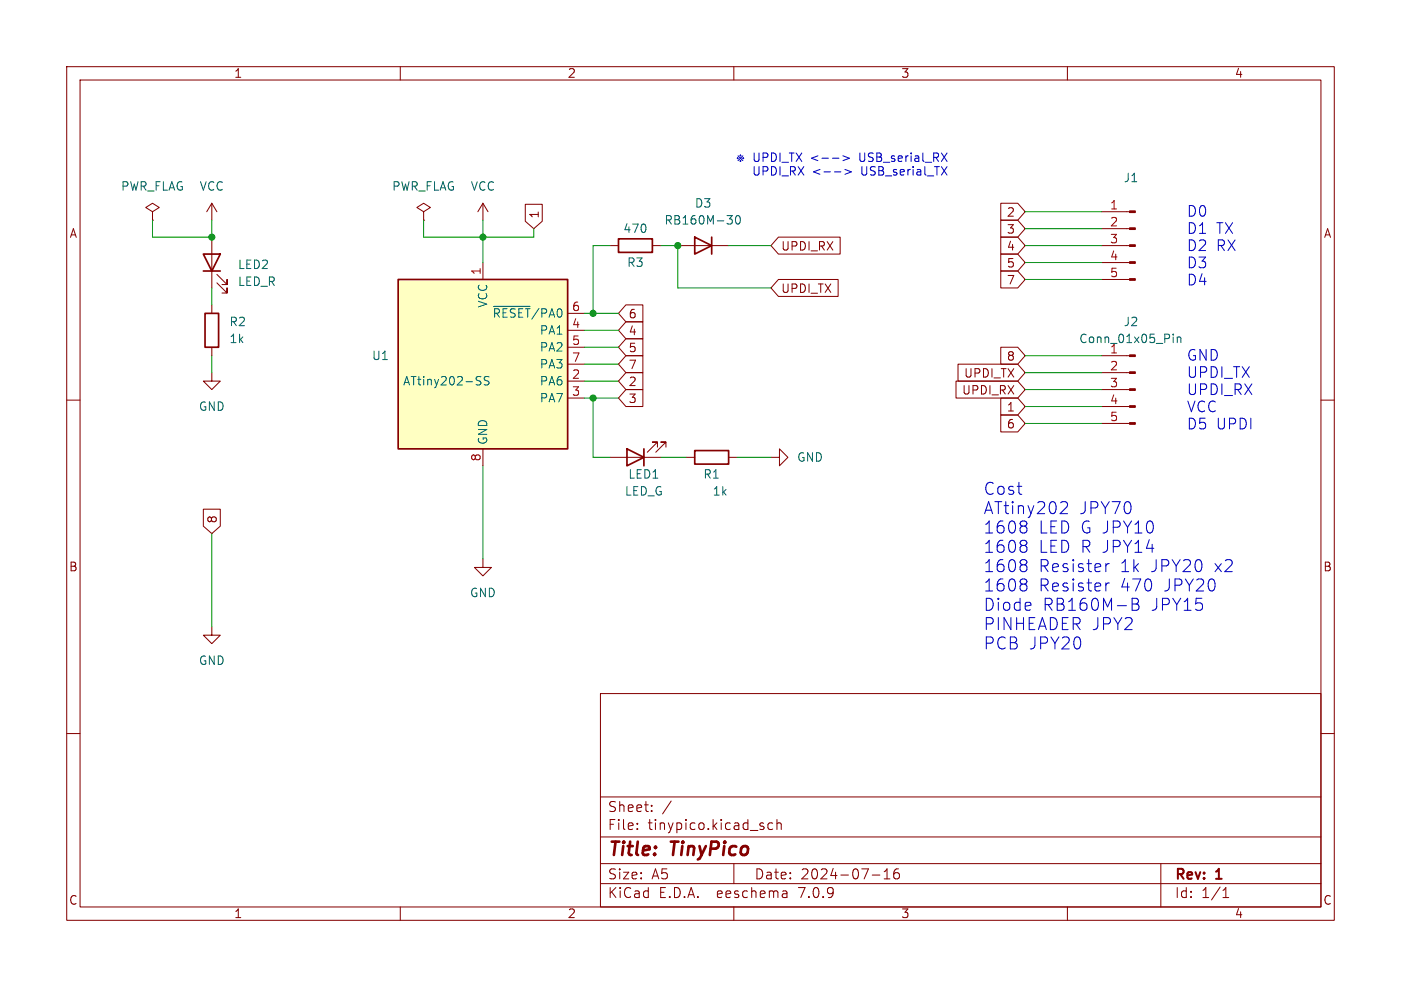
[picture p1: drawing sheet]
<svg xmlns="http://www.w3.org/2000/svg" width="210mm" height="148mm" viewBox="0 0 210 148" stroke-linecap="round" stroke-linejoin="round" font-family="sans-serif">
<g fill="none" stroke="#840000" stroke-width=".15">
<path d="M10 10h190v128h-190zM12 12h186v124h-186zM60 10v2M110 10v2M160 10v2M22.9 31.8l1-.7-1-.6-1.1 .6 1.1 .7v1.2M22.9 33h.1M31.7 30.5l-.7 1.3M31.7 30.5v2.5M31.7 35.6v7.6M31.7 30.5l.8 1.3M63.5 31.8l1-.7-1-.6-1 .6 1 .7v1.2"/>
<path d="M63.5 33h.1M72.4 30.5l-.8 1.3M72.4 30.5v2.5M72.4 39.4v2.5M72.4 30.5l.8 1.3M78.7 30.6h2.6v2.6l-1.3 1.1-1.3-1.1zM91.4 36.8h1.3M97.8 36.8h1.3M101.6 36.8h7.6M116.7 35.6h9.2v2.5h-9.2l-1.1-1.3zM150 38.1h2.6l1.1 1.3-1.1 1.2h-2.6zM150 35.6h2.6l1.1 1.2-1.1 1.3h-2.6z"/>
<path d="M150 33h2.6l1.1 1.3-1.1 1.3h-2.6zM150 30.5h2.6l1.1 1.3-1.1 1.2h-2.6zM165.1 36.8h4.2M165.1 39.4h4.2M165.1 34.3h4.2M165.1 31.8h4.2M10 60h2M31.7 55.9v1.3h1.3l-1.3 1.2-1.2-1.2h1.2M31.7 45.7v1.3M31.7 52.1v1.2M32.5 42.4l1.5 1.5v-.7v.7h-.7M32.5 41.1l1.5 1.6v-.8v.8h-.7"/>
<path d="M85.1 57.2h2.5M85.1 59.7h2.5M85.1 49.5h2.5M85.1 52.1h2.5M85.1 47h2.5M85.1 54.6h2.5M93.8 45.7h2.6v2.6h-2.6l-1.1-1.3zM93.8 55.9h2.6v2.5h-2.6l-1.1-1.2zM93.8 58.4h2.6v2.6h-2.6l-1.1-1.3zM93.8 50.8h2.6v2.5h-2.6l-1.1-1.2zM93.8 53.3h2.6v2.6h-2.6l-1.1-1.3zM93.8 48.3h2.6v2.5h-2.6l-1.1-1.3z"/>
<path d="M116.7 41.9h8.9v2.6h-8.9l-1.1-1.3zM143.3 57.1h9.3l1.1 1.3-1.1 1.3h-9.3zM143.6 54.6h9l1.1 1.3-1.1 1.3h-9zM150 52.1h2.6l1.1 1.2-1.1 1.3h-2.6zM150 59.7h2.6l1.1 1.3-1.1 1.2h-2.6zM150 40.6h2.6l1.1 1.3-1.1 1.3h-2.6zM165.1 58.4h4.2M165.1 55.9h4.2M165.1 53.3h4.2M165.1 41.9h4.2M198 60h2M30.5 76.4h2.5v2.5l-1.3 1.1-1.2-1.1z"/>
<path d="M72.4 67.3v2.6M91.4 68.6h7.7M98.6 67.1v-.8h-.8h.8l-1.6 1.5M99.8 67.1v-.8h-.7h.7l-1.5 1.5M102.9 68.6h1.2M109.2 68.6h1.3M115.6 68.6h1.2v-1.3l1.3 1.3-1.3 1.3v-1.3M150 62.2h2.6l1.1 1.3-1.1 1.3h-2.6zM165.1 63.5h4.2M165.1 61h4.2M31.7 94v1.3h1.3l-1.3 1.2-1.2-1.2h1.2M72.4 83.8v1.3h1.3l-1.3 1.3-1.3-1.3h1.3"/>
<path d="M10 110h2M90 104h108v32h-108zM90 119.5h108M198 110h2M60 136v2M90 132.5h108M90 129.5h108M90 125.5h108M95.5 124.2v.2M95.5 123.5v.1M97.7 121.5v.2M97.7 120.8v.1"/>
<path d="M100.6 120.1l-1.3 1.9M110 136v2M110 129.5v3M115.8 123.5l-.4-.1-.3 .3v.4l.2 .2h.5M116.5 123.5a.37 .37 0 0 1 .6 .1v.8M116.5 122.9v1.5M117.9 133.7l.1 .9M118 134.5l-.2 .1M118 133.9l-.2 .1M130.8 131.2h1.1M132.5 131.8h.9M132.5 130.7l.5-.4v1.5"/>
<path d="M134.7 130.3a.59 .59 0 0 0-.7 .6v.6l.1 .2 .4 .1 .3-.2v-.5l-.1-.2h-.4l-.3 .2M160 136v2M174 129.5v6.5M183.3 134.6h.9M183.3 133.5l.5-.4v1.5"/>
</g>
<path d="M30.5 38.1h2.5l-1.3 2.5zM92.7 35.8h5.1v2h-5.1zM104.1 35.6l2.6 1.2-2.6 1.3zM106.7 35.6v2.5M30.5 40.6h2.5M30.7 47h2.1v5.1h-2.1zM59.7 41.9h25.4v25.4h-25.4zM94 67.3l2.5 1.3-2.5 1.3zM96.5 67.3v2.6M104.1 67.6h5.1v2h-5.1z" fill="none" stroke="#840000" stroke-width=".25"/>
<g fill="#840000" stroke="#840000" stroke-width=".15">
<path d="M169.3 63.4h.9v.2h-.9z"/>
<path d="M169.3 60.8h.9v.3h-.9z"/>
<path d="M169.3 58.3h.9v.2h-.9z"/>
<path d="M169.3 55.8h.9v.2h-.9z"/>
<path d="M169.3 53.2h.9v.3h-.9z"/>
<path d="M169.3 41.8h.9v.2h-.9z"/>
<path d="M169.3 39.2h.9v.3h-.9z"/>
<path d="M169.3 36.7h.9v.3h-.9z"/>
<path d="M169.3 34.2h.9v.2h-.9z"/>
<path d="M169.3 31.6h.9v.3h-.9z"/>
</g>
<path d="M109 32.3h.8l-.5 .5 .4 .1 .1 .5-.3 .2h-.3M110.4 32.5l.2-.2a.69 .69 0 0 1 .4 .6 .69 .69 0 0 1-.2 .6l-.1 .1a.68 .68 0 0 1-.3-1.1zM71.6 57.1l.4 .1 .1 .3-.2 .2h-.3M71.6 56.5h.5M73.3 56.5h-.5l-.2 .2 .1 .3 .5 .2v.4l-.1 .1h-.5M74 45.9h5.5M175.9 50.1v.1M175.9 50.5v.9M176.5 50.5v.9M176.5 50.7l.2-.2 .3 .1v.8" fill="none" stroke="#006464" stroke-width=".15"/>
<path d="M59.7 41.9h25.4v25.4h-25.4z" fill="#ffffc2" stroke="#ffffc2" stroke-width=".15"/>
<g fill="none" stroke="#0000c2" stroke-width=".15">
<path d="M124.8 23.7h1M126.4 23.4l.9 .3-.9 .4M126.7 25.4l.9 .4-.9 .3M129.2 25v1l.2 .3M153.9 78.6l-.3 .3 .3 .3-.1 .6-.2 .1M159.2 75.2h.5a.49 .49 0 0 1 .2 .8l-1 1h1.1M153.6 81l.2 .1a.37 .37 0 0 1 .1 .4 .37 .37 0 0 1-.3 .3l.3 .3v.4l-.3 .3M153.6 83.9l.2 .1a.37 .37 0 0 1 .1 .4 .37 .37 0 0 1-.3 .3l.3 .3-.1 .5-.2 .2M153.6 86.8l.2 .1a.37 .37 0 0 1 .1 .4 .37 .37 0 0 1-.3 .3l.3 .3v.4l-.3 .3M165.8 84.5v1.2M165.8 87.4v1.2M166.3 84.5a.46 .46 0 0 0-.5 .4"/>
<path d="M166.3 87.4a.46 .46 0 0 0-.5 .4M169.7 89.7v1.8h.7a.48 .48 0 0 0 .3-.5 .48 .48 0 0 0-.4-.4M169.7 90.6h.6M170.3 89.7a.44 .44 0 0 1 .4 .4 .44 .44 0 0 1-.4 .5"/>
</g>
<g fill="none" stroke="#009600" stroke-width=".15">
<path d="M22.9 33v2.6h8.8v-2.6M63.5 33v2.6h16.5v-1.3M72.4 33v6.4M91.4 36.8h-2.5v10.2M99.1 36.8h2.5v6.4h14M109.2 36.8h6.4M153.7 36.8h11.4M153.7 39.4h11.4M153.7 31.8h11.4M153.7 34.3h11.4M31.7 43.2v2.5M31.7 53.3v2.6"/>
<path d="M87.6 57.2h5.1M87.6 52.1h5.1M87.6 59.7h5.1M87.6 49.5h5.1M87.6 54.6h5.1M87.6 47h5.1M88.9 59.7v8.9h2.5M153.7 53.3h11.4M153.7 58.4h11.4M153.7 55.9h11.4M153.7 41.9h11.4M72.4 69.9v13.9"/>
<path d="M99.1 68.6h3.8M110.5 68.6h5.1M153.7 63.5h11.4M153.7 61h11.4M31.7 80v14"/>
</g>
<g fill="#009600" stroke="#009600" stroke-width=".15">
<circle cx="101.6" cy="36.8" r=".46"/>
<circle cx="31.7" cy="35.6" r=".46"/>
<circle cx="72.4" cy="35.6" r=".46"/>
<circle cx="88.9" cy="59.7" r=".46"/>
<circle cx="88.9" cy="47" r=".46"/>
</g>
<g font-size="2.8" fill="#840000">
<text x="91" y="128.9">Title:</text>
<text x="100.7" y="128.9">TinyPico</text>
</g>
<g font-size="2.5" fill="#0000c2">
<text x="147.3" y="74.4">Cost</text>
<text x="147.3" y="77.3">ATtiny202</text>
<text x="161.7" y="77.3">JPY70</text>
<text x="147.3" y="80.2">1608</text>
<text x="147.3" y="83.1">1608</text>
<text x="155.6" y="80.2">LED G JPY10</text>
<text x="155.6" y="83.1">LED R JPY14</text>
<text x="147.3" y="85.9">1608</text>
<text x="147.3" y="88.8">1608</text>
<text x="155.6" y="85.9">Resister</text>
<text x="155.6" y="88.8">Resister</text>
<text x="167.9" y="85.9">1k</text>
<text x="167.9" y="88.8">470</text>
<text x="172.6" y="85.9">JPY20</text>
<text x="174.5" y="88.8">JPY20</text>
<text x="182.2" y="85.9">x2</text>
<text x="147.3" y="91.7">Diode</text>
<text x="147.3" y="94.6">PINHEADER JPY2</text>
<text x="156.2" y="91.7">RB160M-B</text>
<text x="172.5" y="91.7">JPY15</text>
<text x="147.3" y="97.5">PCB JPY20</text>
</g>
<g font-size="2.2" fill="#0000c2">
<text x="177.8" y="32.6">D0</text>
<text x="177.8" y="35.2">D1</text>
<text x="182.3" y="35.2">TX</text>
<text x="177.8" y="37.8">D2</text>
<text x="177.8" y="40.4">D3</text>
<text x="182.3" y="37.8">RX</text>
<text x="177.8" y="42.9">D4</text>
<text x="177.8" y="54.2">GND</text>
<text x="177.8" y="56.8">UPDI_TX</text>
<text x="177.8" y="59.4">UPDI_RX</text>
<text x="177.8" y="61.9">VCC</text>
<text x="177.8" y="64.5">D5</text>
<text x="182.3" y="64.5">UPDI</text>
</g>
<g font-size="2.1" fill="#840000">
<text x="91" y="124.7">File:</text>
<text x="91" y="122">Sheet:</text>
<text x="97.1" y="124.7">tinypico.kicad_sch</text>
<text x="91" y="134.9">KiCad</text>
<text x="91" y="132.1">Size:</text>
<text x="97.7" y="132.1">A5</text>
<text x="98.7" y="134.9">E.D.A.</text>
<text x="107.6" y="134.9">eeschema</text>
<text x="113" y="132.1">Date:</text>
<text x="120" y="134.9">7.0.9</text>
<text x="120" y="132.1">2024-07-16</text>
<text x="176" y="132.3">Rev:</text>
<text x="176" y="134.9">Id:</text>
<text x="180.1" y="134.9">1/1</text>
<text x="182.4" y="132.3">1</text>
</g>
<g font-size="1.8" fill="#840000">
<text x="35" y="11.9">1</text>
<text x="85" y="11.9">2</text>
<text x="135" y="11.9">3</text>
<text x="185" y="11.9">4</text>
<text x="10.3" y="35.9">A</text>
<text x="81" y="32.9" transform="rotate(-90 81 32.9)">1</text>
<text x="150.8" y="35.2">3</text>
<text x="150.8" y="32.7">2</text>
<text x="198.4" y="35.9">A</text>
<text x="117" y="37.8">UPDI_RX</text>
<text x="150.8" y="40.3">5</text>
<text x="150.8" y="37.8">4</text>
<text x="94.1" y="47.9">6</text>
<text x="117" y="44.1">UPDI_TX</text>
<text x="150.8" y="42.9">7</text>
<text x="94.1" y="53">5</text>
<text x="94.1" y="50.5">4</text>
<text x="94.1" y="58.1">2</text>
<text x="94.1" y="55.6">7</text>
<text x="144.1" y="59.4">UPDI_RX</text>
<text x="144.4" y="56.8">UPDI_TX</text>
<text x="150.8" y="54.3">8</text>
<text x="94.1" y="60.6">3</text>
<text x="150.8" y="61.9">1</text>
<text x="150.8" y="64.5">6</text>
<text x="32.7" y="78.6" transform="rotate(-90 32.7 78.6)">8</text>
<text x="10.3" y="85.9">B</text>
<text x="198.3" y="85.9">B</text>
<text x="10.3" y="135.9">C</text>
<text x="35" y="137.9">1</text>
<text x="85" y="137.9">2</text>
<text x="135" y="137.9">3</text>
<text x="185" y="137.9">4</text>
<text x="198.3" y="135.9">C</text>
</g>
<g font-size="1.8" fill="#006464">
<text x="18" y="28.8">PWR_FLAG</text>
<text x="29.8" y="28.8">VCC</text>
<text x="58.7" y="28.8">PWR_FLAG</text>
<text x="70.5" y="28.8">VCC</text>
<text x="168.4" y="27.5">J1</text>
<text x="93.3" y="35.2">470</text>
<text x="99.5" y="33.9">RB160M-30</text>
<text x="104.1" y="31.3">D3</text>
<text x="35.6" y="40.6">LED2</text>
<text x="93.9" y="40.2">R3</text>
<text x="35.6" y="43.1">LED_R</text>
<text x="73.3" y="46.2" transform="rotate(-90 73.3 46.2)">VCC</text>
<text x="73.7" y="47.9">~{RESET}/PA0</text>
<text x="34.3" y="49.1">R2</text>
<text x="34.3" y="51.7">1k</text>
<text x="80.8" y="50.4">PA1</text>
<text x="80.8" y="52.9">PA2</text>
<text x="161.7" y="51.7">Conn_01x05_Pin</text>
<text x="166.3" y="53.1">1</text>
<text x="168.4" y="49.1">J2</text>
<text x="55.7" y="54.2">U1</text>
<text x="60.3" y="58">ATtiny202-SS</text>
<text x="80.8" y="58">PA6</text>
<text x="80.8" y="55.5">PA3</text>
<text x="29.7" y="61.8">GND</text>
<text x="80.8" y="60.6">PA7</text>
<text x="73.3" y="66.8" transform="rotate(-90 73.3 66.8)">GND</text>
<text x="94.1" y="72">LED1</text>
<text x="105.3" y="72">R1</text>
<text x="119.4" y="69.4">GND</text>
<text x="93.6" y="74.5">LED_G</text>
<text x="106.7" y="74.5">1k</text>
<text x="70.4" y="89.8">GND</text>
<text x="29.7" y="99.9">GND</text>
</g>
<g font-size="1.8" fill="#0000c2">
<text x="110.1" y="24.4">þÿ ;UPDI_TX</text>
<text x="113.3" y="26.4">UPDI_RX</text>
<text x="121.6" y="24.4">&lt;--&gt;</text>
<text x="122.3" y="26.4">&lt;--&gt;</text>
<text x="129.1" y="24.4">USB_serial_RX</text>
<text x="129.8" y="26.4">USB_serial_TX</text>
</g>
<g font-size="1.8" fill="#a90000">
<text x="166.3" y="31.5">1</text>
<text x="166.3" y="34">2</text>
<text x="72.1" y="41.3" transform="rotate(-90 72.1 41.3)">1</text>
<text x="166.3" y="36.6">3</text>
<text x="166.3" y="39.1">4</text>
<text x="166.3" y="41.7">5</text>
<text x="85.7" y="46.7">6</text>
<text x="85.7" y="49.3">4</text>
<text x="85.7" y="51.8">5</text>
<text x="85.7" y="56.9">2</text>
<text x="85.7" y="59.4">3</text>
<text x="85.7" y="54.4">7</text>
<text x="166.3" y="55.6">2</text>
<text x="166.3" y="58.2">3</text>
<text x="166.3" y="60.7">4</text>
<text x="166.3" y="63.2">5</text>
<text x="72.1" y="69.3" transform="rotate(-90 72.1 69.3)">8</text>
</g>
</svg>
